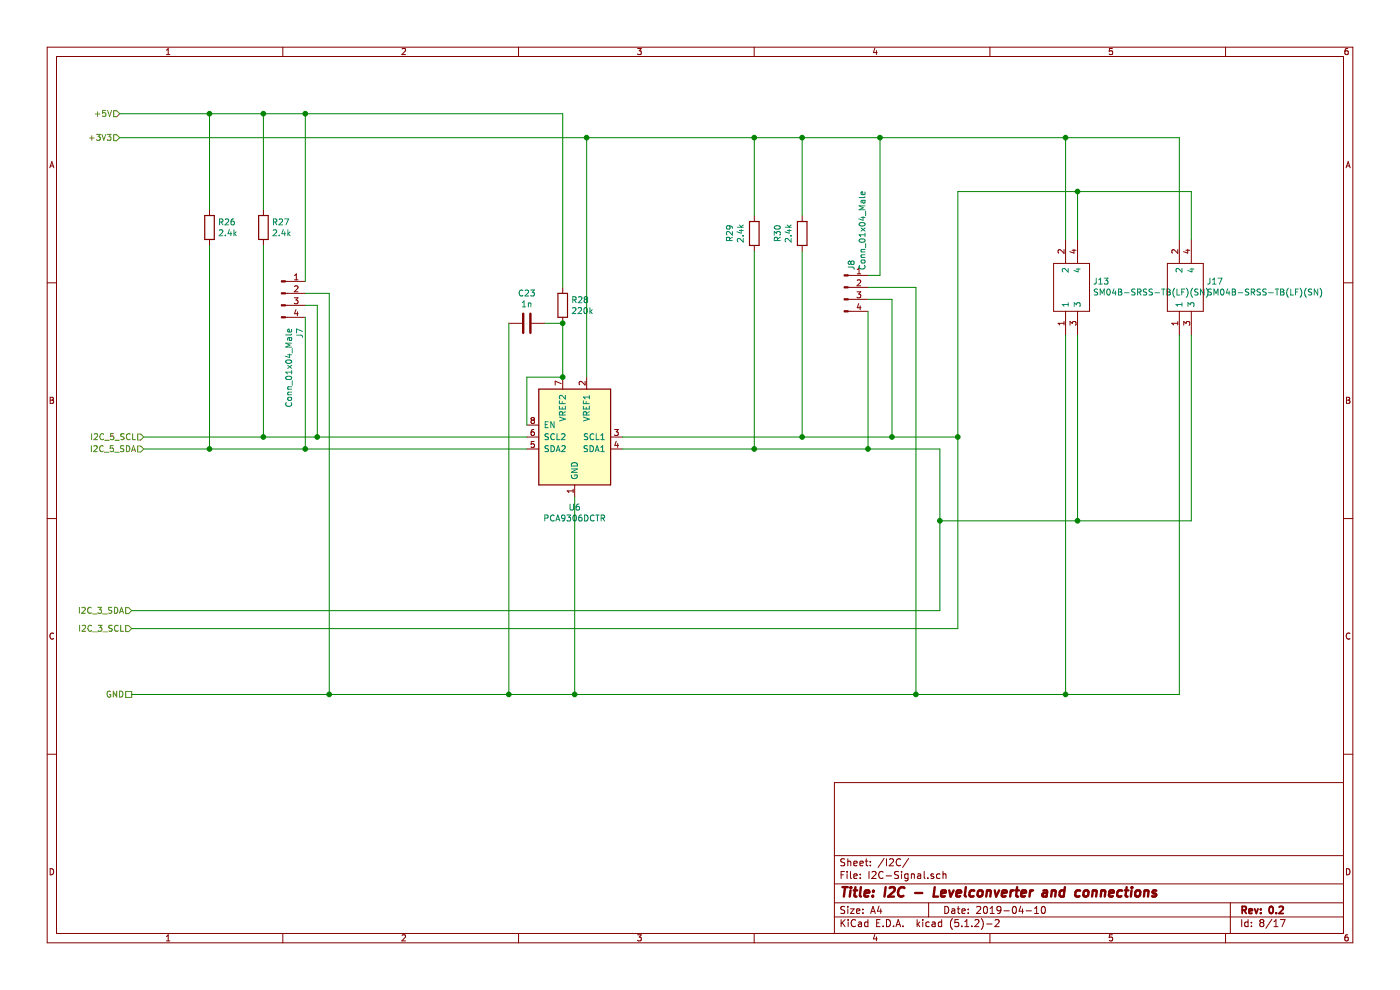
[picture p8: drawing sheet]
EESchema Schematic File Version 4
LIBS:mainPCB-cache
EELAYER 29 0
EELAYER END
$Descr A4 11693 8268
encoding utf-8
Sheet 8 17
Title "I2C - Levelconverter and connections"
Date "2019-04-10"
Rev "0.2"
Comp ""
Comment1 ""
Comment2 ""
Comment3 ""
Comment4 ""
$EndDescr
$Comp
L Device:R R?
U 1 1
P 1750 1900
AR Path="/5CA18ACF" Ref="R?"  Part="1" 
AR Path="/5CA10EE5/5CA18ACF" Ref="R26"  Part="1" 
F 0 "R26" H 1820 1946 50  0000 L CNN
F 1 "2.4k" H 1820 1855 50  0000 L CNN
F 2 "Resistor_SMD:R_0805_2012Metric" V 1680 1900 50  0001 C CNN
F 3 "" H 1750 1900 50  0001 C CNN
	1    1750 1900
	1    0    0    -1  
$EndComp
$Comp
L Device:R R?
U 1 1
P 2200 1900
AR Path="/5CA18AD7" Ref="R?"  Part="1" 
AR Path="/5CA10EE5/5CA18AD7" Ref="R27"  Part="1" 
F 0 "R27" H 2270 1946 50  0000 L CNN
F 1 "2.4k" H 2270 1855 50  0000 L CNN
F 2 "Resistor_SMD:R_0805_2012Metric" V 2130 1900 50  0001 C CNN
F 3 "" H 2200 1900 50  0001 C CNN
	1    2200 1900
	1    0    0    -1  
$EndComp
$Comp
L Connector:Conn_01x04_Male J?
U 1 1
P 2350 2450
AR Path="/5CA18AF1" Ref="J?"  Part="1" 
AR Path="/5CA10EE5/5CA18AF1" Ref="J7"  Part="1" 
F 0 "J7" V 2503 2163 50  0000 R CNN
F 1 "Conn_01x04_Male" V 2412 2163 50  0000 R CNN
F 2 "Connector_PinHeader_2.54mm:PinHeader_1x04_P2.54mm_Horizontal" H 2350 2450 50  0001 C CNN
F 3 "" H 2350 2450 50  0001 C CNN
	1    2350 2450
	1    0    0    -1  
$EndComp
$Comp
L Interface:PCA9306 U?
U 1 1
P 4800 3650
AR Path="/5C531571/5CA193BD" Ref="U?"  Part="1" 
AR Path="/5CA10EE5/5CA193BD" Ref="U6"  Part="1" 
F 0 "U6" H 4800 3064 50  0000 C CNN
F 1 "PCA9306DCTR" H 4800 2973 50  0000 C CNN
F 2 "Package_SO:SSOP-8_2.95x2.8mm_P0.65mm" H 4400 4000 50  0001 C CNN
F 3 "http://www.ti.com/lit/ds/symlink/pca9306.pdf" H 4500 4100 50  0001 C CNN
	1    4800 3650
	-1   0    0    -1  
$EndComp
Wire Wire Line
	4400 3550 4400 3150
Wire Wire Line
	4400 3150 4700 3150
$Comp
L Device:R R?
U 1 1
P 4700 2550
AR Path="/5C531571/5CA193CC" Ref="R?"  Part="1" 
AR Path="/5CA10EE5/5CA193CC" Ref="R28"  Part="1" 
F 0 "R28" H 4770 2596 50  0000 L CNN
F 1 "220k" H 4770 2505 50  0000 L CNN
F 2 "Resistor_SMD:R_0805_2012Metric" V 4630 2550 50  0001 C CNN
F 3 "~" H 4700 2550 50  0001 C CNN
	1    4700 2550
	1    0    0    -1  
$EndComp
$Comp
L Device:C C?
U 1 1
P 4400 2700
AR Path="/5C531571/5CA193D5" Ref="C?"  Part="1" 
AR Path="/5CA10EE5/5CA193D5" Ref="C23"  Part="1" 
F 0 "C23" V 4148 2700 50  0000 C CNN
F 1 "1n" V 4239 2700 50  0000 C CNN
F 2 "Capacitor_SMD:C_0805_2012Metric" H 4438 2550 50  0001 C CNN
F 3 "~" H 4400 2700 50  0001 C CNN
	1    4400 2700
	0    1    1    0   
$EndComp
Wire Wire Line
	4550 2700 4700 2700
Wire Wire Line
	4700 2700 4700 3150
Connection ~ 4700 2700
Connection ~ 4700 3150
$Comp
L Connector:Conn_01x04_Male J?
U 1 1
P 7050 2400
AR Path="/5C531571/5CA1A349" Ref="J?"  Part="1" 
AR Path="/5CA10EE5/5CA1A349" Ref="J8"  Part="1" 
F 0 "J8" V 7110 2540 50  0000 L CNN
F 1 "Conn_01x04_Male" V 7201 2540 50  0000 L CNN
F 2 "Connector_PinHeader_2.54mm:PinHeader_1x04_P2.54mm_Vertical" H 7050 2400 50  0001 C CNN
F 3 "~" H 7050 2400 50  0001 C CNN
	1    7050 2400
	1    0    0    -1  
$EndComp
$Comp
L Device:R R?
U 1 1
P 6700 1950
AR Path="/5C531571/5CA1A35E" Ref="R?"  Part="1" 
AR Path="/5CA10EE5/5CA1A35E" Ref="R30"  Part="1" 
F 0 "R30" V 6493 1950 50  0000 C CNN
F 1 "2.4k" V 6584 1950 50  0000 C CNN
F 2 "Resistor_SMD:R_0805_2012Metric" V 6630 1950 50  0001 C CNN
F 3 "~" H 6700 1950 50  0001 C CNN
	1    6700 1950
	1    0    0    -1  
$EndComp
$Comp
L Device:R R?
U 1 1
P 6300 1950
AR Path="/5C531571/5CA1A367" Ref="R?"  Part="1" 
AR Path="/5CA10EE5/5CA1A367" Ref="R29"  Part="1" 
F 0 "R29" V 6093 1950 50  0000 C CNN
F 1 "2.4k" V 6184 1950 50  0000 C CNN
F 2 "Resistor_SMD:R_0805_2012Metric" V 6230 1950 50  0001 C CNN
F 3 "~" H 6300 1950 50  0001 C CNN
	1    6300 1950
	1    0    0    -1  
$EndComp
Text HLabel 1100 5100 0    50   Input ~ 0
I2C_3_SDA
Text HLabel 1100 5250 0    50   Input ~ 0
I2C_3_SCL
Text HLabel 1000 1150 0    50   Input ~ 0
+3V3
Text HLabel 1000 950  0    50   Input ~ 0
+5V
Text HLabel 1100 5800 0    50   UnSpc ~ 0
GND
Text HLabel 1200 3750 0    50   Input ~ 0
I2C_5_SDA
Text HLabel 1200 3650 0    50   Input ~ 0
I2C_5_SCL
Wire Wire Line
	1200 3650 2200 3650
Wire Wire Line
	1200 3750 1750 3750
Wire Wire Line
	4900 1150 1000 1150
Wire Wire Line
	4900 1150 4900 3150
Wire Wire Line
	1000 950  1750 950 
Wire Wire Line
	4700 950  4700 2400
Wire Wire Line
	1100 5800 2750 5800
Wire Wire Line
	4250 5800 4250 2700
Wire Wire Line
	1750 1750 1750 950 
Connection ~ 1750 950 
Wire Wire Line
	1750 950  2200 950 
Wire Wire Line
	2200 1750 2200 950 
Connection ~ 2200 950 
Wire Wire Line
	2200 950  2550 950 
Wire Wire Line
	2200 2050 2200 3650
Connection ~ 2200 3650
Wire Wire Line
	2200 3650 2650 3650
Wire Wire Line
	1750 2050 1750 3750
Connection ~ 1750 3750
Wire Wire Line
	1750 3750 2550 3750
Wire Wire Line
	6700 1150 6700 1800
Connection ~ 4900 1150
Wire Wire Line
	6300 1800 6300 1150
Wire Wire Line
	7350 1150 7350 2300
Wire Wire Line
	7350 2300 7250 2300
Wire Wire Line
	7250 2400 7650 2400
Wire Wire Line
	7650 2400 7650 5800
Wire Wire Line
	7650 5800 4800 5800
Connection ~ 4250 5800
Wire Wire Line
	1100 5100 7850 5100
Wire Wire Line
	7850 5100 7850 4350
Wire Wire Line
	1100 5250 8000 5250
Wire Wire Line
	8000 5250 8000 3650
Wire Wire Line
	7250 2600 7250 3750
Connection ~ 7250 3750
Wire Wire Line
	7250 3750 7850 3750
Wire Wire Line
	7450 3650 7450 2500
Wire Wire Line
	7450 2500 7250 2500
Connection ~ 7450 3650
Wire Wire Line
	7450 3650 8000 3650
Wire Wire Line
	4900 1150 6300 1150
Connection ~ 6300 1150
Connection ~ 6700 1150
Wire Wire Line
	6700 1150 7350 1150
Wire Wire Line
	6300 1150 6700 1150
Wire Wire Line
	5200 3650 6700 3650
Wire Wire Line
	5200 3750 6300 3750
Wire Wire Line
	6300 2100 6300 3750
Connection ~ 6300 3750
Wire Wire Line
	6300 3750 7250 3750
Wire Wire Line
	6700 2100 6700 3650
Connection ~ 6700 3650
Wire Wire Line
	6700 3650 7450 3650
Wire Wire Line
	2550 2650 2550 3750
Connection ~ 2550 3750
Wire Wire Line
	2550 3750 4400 3750
Wire Wire Line
	2550 2550 2650 2550
Wire Wire Line
	2650 2550 2650 3650
Connection ~ 2650 3650
Wire Wire Line
	2650 3650 4400 3650
Wire Wire Line
	2550 2450 2750 2450
Wire Wire Line
	2750 2450 2750 5800
Connection ~ 2750 5800
Wire Wire Line
	2750 5800 4250 5800
Wire Wire Line
	2550 2350 2550 950 
Connection ~ 2550 950 
Wire Wire Line
	2550 950  4700 950 
$Comp
L mainPCB-rescue:SM04B-SRSS-TB(LF)(SN)-Connector_own J13
U 1 1
P 8950 2400
F 0 "J13" V 8996 2222 50  0000 R CNN
F 1 "SM04B-SRSS-TB(LF)(SN)" V 8905 2222 50  0000 R CNN
F 2 "Connector_own:JST_SH_SM04B-SRSS-TB_1x04-1MP_P1.00mm_Horizontal" H 8200 2150 50  0001 L CNN
F 3 "http://www.jst-mfg.com/product/pdf/eng/eSH.pdf" H 8200 2050 50  0001 L CNN
F 4 "JST (JAPAN SOLDERLESS TERMINALS) - SM04B-SRSS-TB(LF)(SN) - CONNECTOR, HEADER, SMT, R/A, 1MM, 4WAY" H 8200 1950 50  0001 L CNN "Description"
F 5 "JST (JAPAN SOLDERLESS TERMINALS)" H 8200 1850 50  0001 L CNN "Manufacturer_Name"
F 6 "SM04B-SRSS-TB(LF)(SN)" H 8200 1750 50  0001 L CNN "Manufacturer_Part_Number"
	1    8950 2400
	0    -1   -1   0   
$EndComp
$Comp
L mainPCB-rescue:SM04B-SRSS-TB(LF)(SN)-Connector_own J17
U 1 1
P 9900 2400
F 0 "J17" V 9946 2222 50  0000 R CNN
F 1 "SM04B-SRSS-TB(LF)(SN)" V 9855 2222 50  0000 R CNN
F 2 "Connector_own:JST_SH_SM04B-SRSS-TB_1x04-1MP_P1.00mm_Horizontal" H 9150 2150 50  0001 L CNN
F 3 "http://www.jst-mfg.com/product/pdf/eng/eSH.pdf" H 9150 2050 50  0001 L CNN
F 4 "JST (JAPAN SOLDERLESS TERMINALS) - SM04B-SRSS-TB(LF)(SN) - CONNECTOR, HEADER, SMT, R/A, 1MM, 4WAY" H 9150 1950 50  0001 L CNN "Description"
F 5 "JST (JAPAN SOLDERLESS TERMINALS)" H 9150 1850 50  0001 L CNN "Manufacturer_Name"
F 6 "SM04B-SRSS-TB(LF)(SN)" H 9150 1750 50  0001 L CNN "Manufacturer_Part_Number"
	1    9900 2400
	0    -1   -1   0   
$EndComp
Wire Wire Line
	8900 2800 8900 5800
Wire Wire Line
	8900 5800 7650 5800
Connection ~ 7650 5800
Wire Wire Line
	9850 2800 9850 5800
Wire Wire Line
	9850 5800 8900 5800
Connection ~ 8900 5800
Wire Wire Line
	7350 1150 8900 1150
Wire Wire Line
	9850 1150 9850 2000
Connection ~ 7350 1150
Wire Wire Line
	8900 2000 8900 1150
Connection ~ 8900 1150
Wire Wire Line
	8900 1150 9850 1150
Wire Wire Line
	8000 3650 8000 1600
Wire Wire Line
	8000 1600 9000 1600
Wire Wire Line
	9950 1600 9950 2000
Connection ~ 8000 3650
Wire Wire Line
	9000 2000 9000 1600
Connection ~ 9000 1600
Wire Wire Line
	9000 1600 9950 1600
Wire Wire Line
	7850 4350 9000 4350
Wire Wire Line
	9950 4350 9950 2800
Connection ~ 7850 4350
Wire Wire Line
	7850 4350 7850 3750
Wire Wire Line
	9000 2800 9000 4350
Connection ~ 9000 4350
Wire Wire Line
	9000 4350 9950 4350
Wire Wire Line
	4800 4150 4800 5800
Connection ~ 4800 5800
Wire Wire Line
	4800 5800 4250 5800
$EndSCHEMATC
